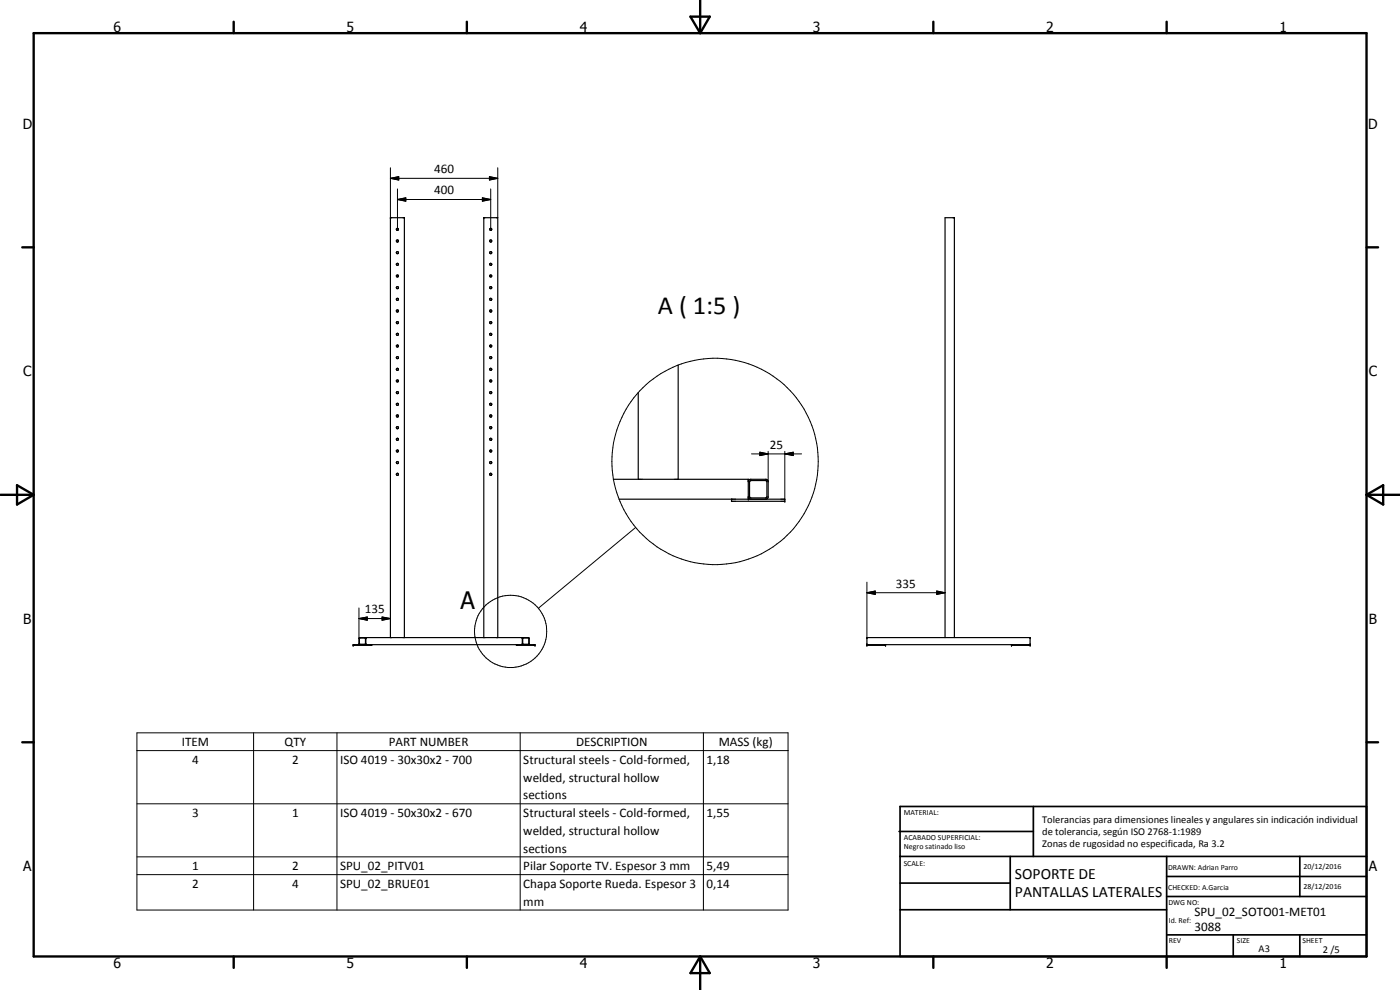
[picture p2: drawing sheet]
<svg xmlns="http://www.w3.org/2000/svg" width="420mm" height="297mm" viewBox="0 0 420 297" stroke-linecap="round" stroke-linejoin="round" font-family="sans-serif">
<g fill="none" stroke="#000" stroke-width=".35">
<path d="M119 72.1l.4-.1a.33 .33 0 0 1 .2 .5 .33 .33 0 0 1-.5 .1 .33 .33 0 0 1-.1-.5zM147 72.1l.4-.1 .2 .3a.34 .34 0 0 1-.5 .3 .34 .34 0 0 1-.1-.5zM147 75.6l.4-.1 .2 .4a.33 .33 0 0 1-.4 .2 .33 .33 0 0 1-.2-.5zM118.9 96.7l.3-.2 .4 .2a.33 .33 0 0 1-.3 .4 .33 .33 0 0 1-.4-.4zM119 82.6l.3-.1a.31 .31 0 0 1 .2 .4 .31 .31 0 0 1-.4 .2 .31 .31 0 0 1-.1-.5zM119 93.1l.4-.1a.33 .33 0 0 1 .2 .5 .33 .33 0 0 1-.5 .1 .33 .33 0 0 1-.1-.5zM119 89.6l.3-.1a.33 .33 0 0 1 .3 .4 .33 .33 0 0 1-.5 .2 .33 .33 0 0 1-.1-.5zM147 82.6h.5l.1 .2a.33 .33 0 0 1-.4 .3 .33 .33 0 0 1-.2-.5zM147 86.1l.4-.1 .2 .4a.33 .33 0 0 1-.4 .2 .33 .33 0 0 1-.2-.5zM147 89.6h.5l.1 .2a.34 .34 0 0 1-.5 .3 .34 .34 0 0 1-.1-.5zM147 93.1l.4-.1 .2 .3a.34 .34 0 0 1-.5 .3 .34 .34 0 0 1-.1-.5zM147 96.6l.4-.1a.32 .32 0 0 1 .1 .5 .32 .32 0 0 1-.4 .1 .32 .32 0 0 1-.1-.5z"/>
<path d="M119 117.6l.4-.1a.31 .31 0 0 1 .1 .5 .31 .31 0 0 1-.4 .1 .31 .31 0 0 1-.1-.5zM119 114.1l.3-.1a.31 .31 0 0 1 .2 .4 .31 .31 0 0 1-.4 .2 .31 .31 0 0 1-.1-.5zM147 117.6l.4-.1 .2 .4a.33 .33 0 0 1-.4 .2 .33 .33 0 0 1-.2-.5zM147 107.1l.4-.1 .2 .4a.33 .33 0 0 1-.4 .2 .33 .33 0 0 1-.2-.5zM147 110.6l.4-.1 .2 .4a.33 .33 0 0 1-.4 .2 .33 .33 0 0 1-.2-.5zM147 114.1h.5l.1 .2a.33 .33 0 0 1-.4 .3 .33 .33 0 0 1-.2-.5zM191.5 117.8v26M203.5 109.5v34.3M119 128.1l.4-.1a.33 .33 0 0 1 .2 .5 .33 .33 0 0 1-.5 .1 .33 .33 0 0 1-.1-.5zM119 121.1l.3-.1a.33 .33 0 0 1 .3 .4 .33 .33 0 0 1-.5 .2 .33 .33 0 0 1-.1-.5zM147 121.1h.5l.1 .2a.34 .34 0 0 1-.5 .3 .34 .34 0 0 1-.1-.5zM147 124.6l.4-.1 .2 .3a.34 .34 0 0 1-.5 .3 .34 .34 0 0 1-.1-.5z"/>
<path d="M147 128.1l.4-.1 .2 .4a.34 .34 0 0 1-.5 .2 .34 .34 0 0 1-.1-.5zM147 138.6l.4-.1 .2 .4a.33 .33 0 0 1-.4 .2 .33 .33 0 0 1-.2-.5zM147 142.1l.4-.1 .2 .4a.33 .33 0 0 1-.4 .2 .33 .33 0 0 1-.2-.5zM184.1 143.8h40.5v6M185.8 149.8h49.7v.6h-16v-.6M224.6 144.4l.5-.6h4.8l.4 .2 .2 .4v4.8l-.6 .6M224.6 149.2l.5 .6M225 144.4l.2-.2h4.7l.3 .3v4.6l-.3 .3-4.8-.1-.2-.3zM107.9 191.5h1.7l.1 1.7-1.8 .1zM109.8 191.5l-.2-.2h-1.7l-.2 .2v1.8l.3 .1M109.8 193.4v-2.1h46.9v2.1M109.8 193.3l-.3 .1"/>
<path d="M111.6 193.4v.2h-5.6v-.2h54.6v.2h-5.6v-.2M117.2 191.3v-126h4.2v126M145.2 191.3v-126h4.2v126M156.7 191.5l.2-.2 1.8 .1 .1 1.7-.3 .3M156.7 193.3l.3 .1M156.9 191.5h1.7l.1 1.7-1.8 .1zM260.2 193.4h48.9M265.8 193.4v.2h-5.6v-2.3h48.9v2.3h-5.5v-.2M283.6 191.3v-126h2.8v126"/>
<circle cx="119.3" cy="68.8" r=".31"/>
<circle cx="119.3" cy="79.3" r=".31"/>
<circle cx="119.3" cy="75.8" r=".32"/>
<circle cx="147.3" cy="79.3" r=".32"/>
<circle cx="147.3" cy="68.8" r=".32"/>
<circle cx="119.3" cy="86.3" r=".32"/>
<circle cx="119.3" cy="103.8" r=".31"/>
<circle cx="119.3" cy="100.3" r=".31"/>
<circle cx="119.3" cy="107.3" r=".32"/>
<circle cx="119.3" cy="110.8" r=".32"/>
<circle cx="147.3" cy="103.8" r=".32"/>
<circle cx="147.3" cy="100.3" r=".32"/>
<circle cx="119.3" cy="124.8" r=".33"/>
<circle cx="119.3" cy="131.8" r=".31"/>
<circle cx="119.3" cy="135.3" r=".31"/>
<circle cx="119.3" cy="138.8" r=".32"/>
<circle cx="147.3" cy="135.3" r=".32"/>
<circle cx="147.3" cy="131.8" r=".32"/>
<circle cx="119.3" cy="142.3" r=".32"/>
</g>
<g fill="#000">
<circle cx="117.2" cy="65.3" r=".18"/>
<circle cx="121.4" cy="65.3" r=".18"/>
<circle cx="145.2" cy="65.3" r=".18"/>
<circle cx="286.4" cy="65.3" r=".18"/>
<circle cx="224.6" cy="149.8" r=".18"/>
<circle cx="224.6" cy="143.8" r=".18"/>
<circle cx="235.5" cy="150.4" r=".18"/>
<circle cx="235.5" cy="149.8" r=".18"/>
<circle cx="106" cy="193.4" r=".18"/>
<circle cx="106" cy="193.6" r=".18"/>
<circle cx="109.8" cy="191.3" r=".18"/>
<circle cx="156.7" cy="191.3" r=".18"/>
<circle cx="160.6" cy="193.4" r=".18"/>
<circle cx="160.6" cy="193.6" r=".18"/>
<circle cx="260.2" cy="191.3" r=".18"/>
<circle cx="260.2" cy="193.6" r=".18"/>
<circle cx="260.2" cy="193.4" r=".18"/>
<circle cx="265.8" cy="193.4" r=".18"/>
<circle cx="265.8" cy="193.6" r=".18"/>
<circle cx="303.6" cy="193.6" r=".18"/>
<circle cx="303.6" cy="193.4" r=".18"/>
<circle cx="309.1" cy="193.6" r=".18"/>
<circle cx="309.1" cy="193.4" r=".18"/>
<circle cx="309.1" cy="191.3" r=".18"/>
</g>
<g fill="none" stroke="#000" stroke-width=".71">
<path d="M10.1 9.9h400v277.1h-400zM70.1 6.5v3.4M140.1 6.5v3.4M207.2 5h5.8l-2.9 4.9zM210.1 0v9.9M280.1 6.5v3.4M350.1 6.5v3.4M6.7 74.2h3.4M410.1 74.2h3.5M.1 148.5h10M5.1 145.6l5 2.9-5 2.9zM410.1 148.5h10"/>
<path d="M410.1 148.5l5-2.9v5.8zM6.7 222.7h3.4M410.1 222.7h3.5M70.1 287v3.4M140.1 287v3.4M210.1 287v10M210.1 287l2.9 5h-5.8zM280.1 287v3.4M350.1 287v3.4"/>
</g>
<g fill="none" stroke="#000" stroke-width=".51">
<path d="M269.8 249.5h40.3M270.1 242h140v45h-140zM270.1 257h140M303.2 257v16M310.1 242v15M350.1 257v30M390.1 257v12M270.1 265h33.1M270.1 273h80M350.1 269h60M350.1 263h60M350.1 280.5h60"/>
<path d="M370.1 280.5v6.5M390.1 280.5v6.5"/>
</g>
<g fill="none" stroke="#000" stroke-width=".3">
<path d="M117.2 53.5l2.5-.5v1zM117.2 53.5h32.2M117.2 50.3v15M119.3 59.9l2.5-.5v1zM119.3 59.9h28M119.3 56.7v12.1M144.8 59.4l2.5 .5-2.5 .5zM146.9 53l2.5 .5-2.5 .5zM147.3 56.7v12.1M149.4 50.3v15M225.5 136.2h15.1M228 135.7l2.5 .5-2.5 .5z"/>
<path d="M230.5 135.4v9.2M235.5 136.2l2.6-.5v1zM235.5 135.4v14.4M190.8 158.2l-29.2 24.3M260.2 177.8l2.5-.5v1.1zM260.2 177.8h23.4M260.2 174.7v16.9M281.1 177.3l2.5 .5-2.5 .6zM107.7 185.6l2.5-.5v1zM107.7 185.6h9.5M107.7 182.4v9.2M114.7 185.1l2.5 .5-2.5 .5z"/>
<path d="M41.1 219.9h195.4v53.1h-195.4zM76.1 219.9v53.1M101.1 219.9v53.1M156.1 219.9v53.1M211.1 219.9v53.1M41.1 225.2h195.4M41.1 241.2h195.4M41.1 257.1h195.4M41.1 262.4h195.4"/>
<circle cx="214.6" cy="138.5" r="31"/>
<circle cx="153.3" cy="189.5" r="10.8"/>
</g>
<path d="M117.2 53.5l2.5-.5v1zM119.3 59.9l2.5-.5v1zM146.9 53l2.5 .5-2.5 .5zM144.8 59.4l2.5 .5-2.5 .5zM228 135.7l2.5 .5-2.5 .5zM235.5 136.2l2.6-.5v1zM260.2 177.8l2.5-.5v1.1zM281.1 177.3l2.5 .5-2.5 .6zM107.7 185.6l2.5-.5v1zM114.7 185.1l2.5 .5-2.5 .5z" fill="#000"/>
<text font-size="7.9" x="197.5" y="94.3">A ( 1:5 )</text>
<text font-size="7.2" x="138.2" y="182.8">A</text>
<g font-size="4.7">
<text x="304.6" y="263.8">SOPORTE DE</text>
<text x="304.6" y="269.2">PANTALLAS LATERALES</text>
</g>
<g font-size="4.2">
<text x="34" y="9.6">6</text>
<text x="104" y="9.6">5</text>
<text x="174" y="9.6">4</text>
<text x="244" y="9.6">3</text>
<text x="314" y="9.6">2</text>
<text x="384" y="9.6">1</text>
<text x="6.8" y="38.7">D</text>
<text x="410.6" y="38.7">D</text>
<text x="7" y="112.9">C</text>
<text x="410.8" y="112.9">C</text>
<text x="7" y="187.1">B</text>
<text x="410.8" y="187.1">B</text>
<text x="7" y="261.4">A</text>
<text x="410.8" y="261.4">A</text>
<text x="34" y="290.4">6</text>
<text x="104" y="290.4">5</text>
<text x="174" y="290.4">4</text>
<text x="244" y="290.4">3</text>
<text x="314" y="290.4">2</text>
<text x="384" y="290.4">1</text>
</g>
<g font-size="3.9">
<text x="130.3" y="52">460</text>
<text x="130.3" y="58.3">400</text>
<text x="231.1" y="134.7">25</text>
<text x="268.9" y="176.3">335</text>
<text x="109.5" y="184.1">135</text>
<text x="54.6" y="223.8">ITEM</text>
<text x="85.4" y="223.8">QTY</text>
<text x="116.7" y="223.8">PART NUMBER</text>
<text x="172.9" y="223.8">DESCRIPTION</text>
<text x="215.7" y="223.9">MASS (kg)</text>
<text x="57.6" y="229.2">4</text>
<text x="87.7" y="229.2">2</text>
<text x="102.1" y="229.2">ISO 4019 - 30x30x2 - 700</text>
<text x="157" y="229.2">Structural steels - Cold-formed,</text>
<text x="212" y="229.2">1,18</text>
<text x="157" y="234.6">welded, structural hollow</text>
<text x="157" y="239.9">sections</text>
<text x="57.6" y="245.1">3</text>
<text x="87.7" y="245.1">1</text>
<text x="102.1" y="245.1">ISO 4019 - 50x30x2 - 670</text>
<text x="157" y="245.2">Structural steels - Cold-formed,</text>
<text x="212" y="245.1">1,55</text>
<text x="157" y="250.5">welded, structural hollow</text>
<text x="157" y="255.8">sections</text>
<text x="57.6" y="261">1</text>
<text x="87.7" y="261">2</text>
<text x="102.1" y="261">SPU_02_PITV01</text>
<text x="157" y="261.1">Pilar Soporte TV. Espesor 3 mm</text>
<text x="212" y="261">5,49</text>
<text x="57.6" y="266.4">2</text>
<text x="87.7" y="266.3">4</text>
<text x="102.1" y="266.4">SPU_02_BRUE01</text>
<text x="157" y="266.4">Chapa Soporte Rueda. Espesor 3</text>
<text x="212" y="266.4">0,14</text>
<text x="157" y="271.7">mm</text>
<text x="358.5" y="275">SPU_02_SOTO01-MET01</text>
<text x="358.5" y="279.4">3088</text>
</g>
<g font-size="3.1">
<text x="312.7" y="246.8">Tolerancias para dimensiones lineales y angulares sin indicación individual</text>
<text x="312.7" y="250.4">de tolerancia, según ISO 2768-1:1989</text>
<text x="312.7" y="254">Zonas de rugosidad no especificada, Ra 3.2</text>
<text x="377.7" y="285.6">A3</text>
<text x="397" y="285.9">2 /5</text>
</g>
<g font-size="2.4">
<text x="271.2" y="244.4">MATERIAL:</text>
<text x="271.3" y="252">ACABADO SUPERFICIAL:</text>
<text x="271.3" y="254.6">Negro satinado liso</text>
<text x="271.2" y="259.7">SCALE:</text>
<text x="350.6" y="261">DRAWN: Adrian Parro</text>
<text x="391.2" y="260.6">20/12/2016</text>
<text x="350.6" y="267">CHECKED: A.Garcia</text>
<text x="391.2" y="266.7">28/12/2016</text>
<text x="350.6" y="271.4">DWG NO:</text>
<text x="350.8" y="276.9">Id. Ref:</text>
<text x="350.8" y="282.8">REV</text>
<text x="371.2" y="282.9">SIZE</text>
<text x="390.9" y="282.9">SHEET</text>
</g>
</svg>
